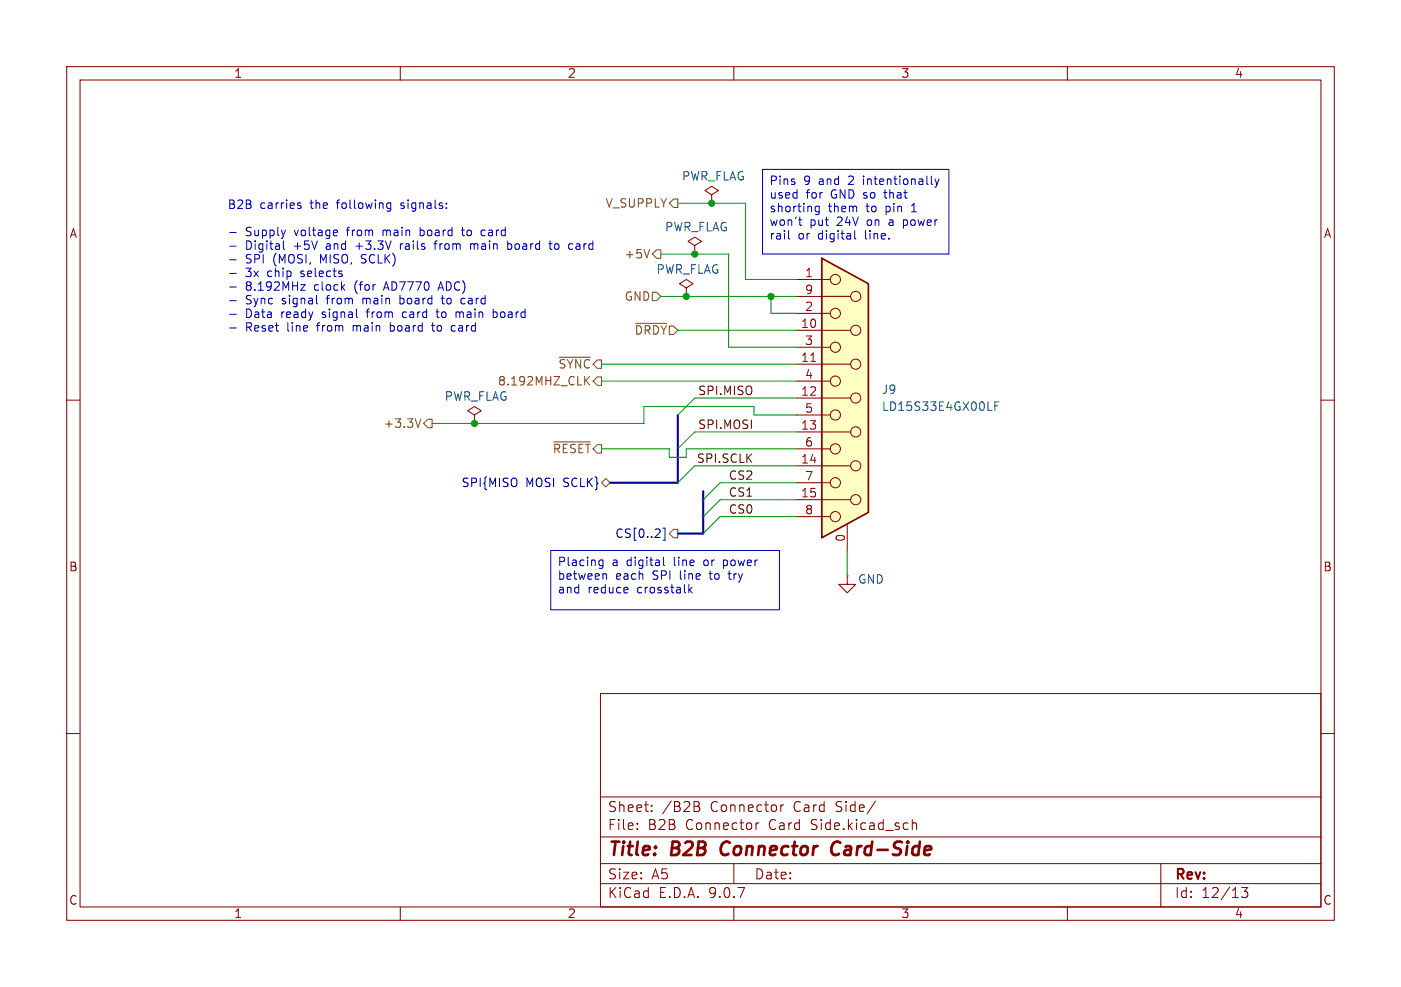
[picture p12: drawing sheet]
<svg xmlns="http://www.w3.org/2000/svg" width="210mm" height="148mm" viewBox="0 0 210 148" stroke-linecap="round" stroke-linejoin="round" font-family="sans-serif">
<g fill="none" stroke="#840000" stroke-width=".15">
<path d="M10 10h190v128h-190zM12 12h186v124h-186zM60 10v2M110 10v2M160 10v2M10 60h2M198 60h2M10 110h2M90 104h108v32h-108zM90 119.5h108M198 110h2M60 136v2"/>
<path d="M90 132.5h108M90 129.5h108M90 125.5h108M95.5 124.2v.2M95.5 123.5v.1M97.7 121.5v.2M97.7 120.8v.1M104 120.2h.5l.3 .1v.3l-.3 .3M104 120.9h.5M104.5 120.9a.4 .4 0 0 1 .4 .4 .4 .4 0 0 1-.3 .4h-.6M110 136v2M110 129.5v3"/>
<path d="M113.3 123.4v1M113.8 123.4l-.3 .1-.2 .2M117 120.7v1M117.5 120.7l-.3 .1-.2 .2M131.2 120.1l-1.2 1.9M136.8 123.5a.37 .37 0 0 1 .6 .1v.8M136.8 122.9v1.5M160 136v2M174 129.5v6.5M186.1 133.1h.9l-.5 .6a.41 .41 0 0 1 .5 .2v.4l-.1 .2-.6 .1-.2-.2"/>
</g>
<path d="M108.3 126.5a1.27 1.27 0 0 0 0 1.6M125.6 126.2a1.13 1.13 0 0 0-1 .7 1.13 1.13 0 0 0 .3 1.2l.3 .1 .5-.1" fill="none" stroke="#840000" stroke-width=".4"/>
<path d="M123.2 38.7l7 3.8v34.3l-7 3.8z" fill="#ffffc2"/>
<path d="M123.2 38.7l7 3.8v34.3l-7 3.8z" fill="none" stroke="#840000" stroke-width=".25"/>
<g fill="none" stroke="#840000" stroke-width=".15">
<path d="M104.1 36.8l1.1-.6-1.1-.6-1 .6 1 .6v1.3M104.1 38.1h.1M106.7 29.2l1-.6-1-.7-1 .7 1 .6v1.3M106.7 30.5h.1M102.9 43.2l1-.7-1-.6-1 .6 1 .7v1.3M102.9 44.5h.1M119.4 41.9h5.1M119.4 44.5h8.1M119.4 47h5.1M119.4 49.5h8.1M119.4 52.1h5.1M119.4 54.6h8.1"/>
<path d="M119.4 57.2h5.1M119.4 59.7h8.1M71.1 62.2l1-.6-1-.6-1 .6 1 .6v1.3M71.1 63.5h.1M119.4 62.2h5.1M119.4 64.8h8.1M119.4 67.3h5.1M119.4 69.9h8.1M119.4 72.4h5.1M119.4 74.9h8.1M119.4 77.5h5.1M127 78.7v3.9"/>
<path d="M127 86.4v1.2h-1.3l1.3 1.3 1.3-1.3h-1.3M127 86.4h.1"/>
<circle cx="125.2" cy="41.9" r=".76"/>
<circle cx="125.2" cy="52.1" r=".76"/>
<circle cx="125.2" cy="47" r=".76"/>
<circle cx="125.2" cy="57.1" r=".76"/>
<circle cx="128.3" cy="44.4" r=".76"/>
<circle cx="128.3" cy="49.5" r=".76"/>
<circle cx="128.3" cy="59.7" r=".76"/>
<circle cx="128.3" cy="54.6" r=".76"/>
<circle cx="125.2" cy="62.2" r=".76"/>
<circle cx="125.2" cy="67.3" r=".76"/>
<circle cx="125.2" cy="72.4" r=".76"/>
<circle cx="125.2" cy="77.5" r=".76"/>
<circle cx="128.3" cy="69.8" r=".76"/>
<circle cx="128.3" cy="74.9" r=".76"/>
<circle cx="128.3" cy="64.8" r=".76"/>
</g>
<path d="M121.5 54.2h.8" fill="none" stroke="#a90000" stroke-width=".15"/>
<path d="M149.1 60.9h.4M149.7 60.3h-.6v1.2" fill="none" stroke="#006464" stroke-width=".15"/>
<g fill="none" stroke="#725600" stroke-width=".15">
<path d="M97.4 37.4l-.4 1.3M98.4 37.5h.7v1.2h-.7l-.6-.6zM101 29.8h.6v1.3h-.6l-.7-.6zM83.8 53.6h4.7M87.8 57l.6 .7M88.4 56.5l-.8 .7M89.5 56.5h.7v1.3h-.7l-.6-.6zM95.3 48.5h4.6M97.8 43.8h.6l.7 .7-.7 .6h-.6zM63.1 62.8l-.4 1.3M64.1 62.9h.7v1.2h-.7l-.6-.6zM83 66.3h5.5"/>
<path d="M90.2 72.4l.6-.6 .6 .6-.6 .6zM101 79.4h.6v1.2h-.6l-.7-.6z"/>
</g>
<path d="M99.4 79.2h.3v1.8h-.3" fill="none" stroke="#000084" stroke-width=".15"/>
<path d="M101.6 62.2v10.2h-10.2M105.4 73.7v6.3h-3.8" fill="none" stroke="#000084" stroke-width=".3"/>
<g fill="none" stroke="#009600" stroke-width=".15">
<path d="M99.1 38.1h10.1v14h10.2M101.6 30.5h10.2v11.4h7.6M90.2 57.2h29.2M90.2 54.6h29.2M99.1 44.5h20.3M101.6 49.5h17.8M115.6 44.5v2.5h3.8M119.4 59.7h-15.3l-2.5 2.5M90.2 67.3h10.1v1.3h2.6v-1.3h16.5M119.4 77.5h-11.5l-2.5 2.5M119.4 74.9h-11.5l-2.5 2.6M119.4 69.9h-15.3l-2.5 2.5"/>
<path d="M119.4 72.4h-11.5l-2.5 2.5M119.4 62.2h-6.4v-1.2h-16.5v2.5h-31.7M119.4 64.8h-15.3l-2.5 2.5M127 82.6v3.8"/>
</g>
<g fill="none" stroke="#0000c2" stroke-width=".15">
<path d="M34.4 34.9h1M34.4 36.9h1M34.4 39h1M42.5 36.1v1.1l.2 .2M44.8 30.8l.3 .1v.2l-.1 .2h-.3M44.8 30.4l.3 .1M50.4 34.5l.2 .3-.6 .1M50.5 35.3l-.1 .1M58.1 31.2h.5M58.1 30.5h.5M58.6 30.4v1l-.2 .2-.3 .1M60 36.5v.9"/>
<path d="M60.3 36.5l-.3 .3M63 34.1v1.3M63 35.3l.1 .1M63.1 34.5l-.1 .1M65 36.5h.5M65.3 36.2l-.1 1.2M69.2 34.5h.4M69.3 34.1v1.1l.3 .2M70.5 36.7l.4-.2 .2 .2M70.5 36.5v.9M72.2 35.2l.2 .2 .3-.1M72.7 34.6l-.3-.1-.2 .1"/>
<path d="M76.1 36.6l.4-.1 .2 .3v.4l-.1 .1h-.5M76.1 36.1v1.3M82.3 36.5h.5M82.5 36.1v1.1l.3 .2M83.4 36.5l-.3 .3v.4l.3 .2M86.4 37v.3M114.3 25.4h27.9v12.7h-27.9zM118.2 34.6v1.1l.2 .2M119.9 33.6l.3 .2M122.8 30.9v1l-.3 .3-.3-.1M122.8 31l-.4-.1-.2 .3v.3l.1 .2h.5M128.1 34.6v1.1l.2 .2"/>
<path d="M135.4 33v1.2M135.4 33.7l.2 .1M136.6 31.8h.8M136.8 30.8l-.2 .1M140.1 26.8l.3 .9M140.4 27.7l-.1 .3-.2 .1M140.8 26.8l-.4 .9M34.4 41h1M34.4 43h1M34.4 45.1h1M34.4 47.1h1M34.4 49.2h1"/>
<path d="M45.1 42.7h.6l-.6 .8h.6M47.4 45.4l.2 .2M58.5 48.4v1.3M58.5 49.6l.1 .1M58.6 48.8l-.1 .1M60 44.3v1.3M60 45.5l.1 .1M60.1 44.7l-.1 .1M60.6 46.8l-.3 .2v.4l.3 .2M64.7 48.8h.5M64.9 48.4v1.1l.3 .2M65.3 46.8h.5"/>
<path d="M65.5 46.3v1.1l.3 .2M65.8 43.2h.6M66.1 42.3l-.5 1.2M66.3 44.3v1.1l.3 .2M67.7 49.5l.2 .2 .3-.1M68.2 48.9l-.3-.1-.2 .1M68.4 46.9l.3-.1 .2 .2M69.2 45.5l.1 .1 .4-.1M69.2 44.8h.1M73.9 46.8h.4l.2 .2v.4l-.1 .2h-.5M73.9 46.3v1.3M82.5 82.6h34.3v8.8h-34.3z"/>
<path d="M89.8 84.6l.2 .2h.4M90.4 84v1l-.3 .2h-.3M90.4 84h-.4l-.2 .2M90.6 86l.3 .1v.1v.7M94.1 88.1v.3l-.6 .1M99.4 83.6v1l.2 .2M103.3 87.6v1.3M103.4 88.4l.3 .5M103.7 88.1l-.4 .5M108.5 84v1.2M108.5 84.8h.1M108.6 84h-.1"/>
<path d="M109.3 85.6l.1 1.2"/>
</g>
<g fill="#009600" stroke="#009600" stroke-width=".15">
<circle cx="71.1" cy="63.5" r=".46"/>
<circle cx="106.7" cy="30.5" r=".46"/>
<circle cx="104.1" cy="38.1" r=".46"/>
<circle cx="102.9" cy="44.5" r=".46"/>
<circle cx="115.6" cy="44.5" r=".46"/>
</g>
<g font-size="2.8" fill="#840000">
<text x="91" y="128.9">Title:</text>
<text x="100.7" y="128.9">B2B</text>
<text x="108.9" y="128.9">Connector</text>
<text x="126.3" y="128.9">Card-Side</text>
</g>
<g font-size="2.1" fill="#840000">
<text x="91" y="124.7">File:</text>
<text x="91" y="122">Sheet:</text>
<text x="97.1" y="124.7">B2B</text>
<text x="99.2" y="122">/B2B</text>
<text x="102.8" y="124.7">Connector</text>
<text x="106.5" y="122">Connector</text>
<text x="115.4" y="124.7">Card</text>
<text x="119.1" y="122">Card</text>
<text x="121.9" y="124.7">Side.kicad_sch</text>
<text x="125.6" y="122">Side/</text>
<text x="91" y="134.9">KiCad</text>
<text x="91" y="132.1">Size:</text>
<text x="97.7" y="132.1">A5</text>
<text x="98.7" y="134.9">E.D.A.</text>
<text x="106.3" y="134.9">9.0.7</text>
<text x="113" y="132.1">Date:</text>
<text x="176" y="132.3">Rev:</text>
<text x="176" y="134.9">Id:</text>
<text x="180.1" y="134.9">12/13</text>
</g>
<g font-size="1.8" fill="#840000">
<text x="35" y="11.9">1</text>
<text x="85" y="11.9">2</text>
<text x="135" y="11.9">3</text>
<text x="185" y="11.9">4</text>
<text x="10.3" y="35.9">A</text>
<text x="198.4" y="35.9">A</text>
<text x="10.3" y="85.9">B</text>
<text x="198.3" y="85.9">B</text>
<text x="10.3" y="135.9">C</text>
<text x="35" y="137.9">1</text>
<text x="85" y="137.9">2</text>
<text x="135" y="137.9">3</text>
<text x="185" y="137.9">4</text>
<text x="198.3" y="135.9">C</text>
</g>
<g font-size="1.8" fill="#006464">
<text x="102.1" y="27.3">PWR_FLAG</text>
<text x="99.6" y="34.9">PWR_FLAG</text>
<text x="98.3" y="41.2">PWR_FLAG</text>
<text x="132.1" y="59.3">J9</text>
<text x="66.6" y="60.3">PWR_FLAG</text>
<text x="132.1" y="61.8">LD15S33E4GX00LF</text>
<text x="128.5" y="87.7">GND</text>
</g>
<g font-size="1.8" fill="#0000c2">
<text x="115.3" y="28.1">Pins</text>
<text x="120.5" y="28.1">9</text>
<text x="122.9" y="28.1">and</text>
<text x="127.5" y="28.1">2</text>
<text x="129.9" y="28.1">intentionally</text>
<text x="34" y="31.5">B2B</text>
<text x="36.8" y="35.6">Supply</text>
<text x="39" y="31.5">carries</text>
<text x="44.2" y="35.6">voltage</text>
<text x="46.7" y="31.5">the</text>
<text x="50.8" y="31.5">following</text>
<text x="52.3" y="35.6">from</text>
<text x="57.8" y="35.6">main</text>
<text x="60.6" y="31.5">signals:</text>
<text x="63.6" y="35.6">board</text>
<text x="70.1" y="35.6">to</text>
<text x="73.2" y="35.6">card</text>
<text x="115.3" y="30.1">used</text>
<text x="115.3" y="32.2">shorting</text>
<text x="115.3" y="34.2">won't</text>
<text x="120.8" y="30.1">for</text>
<text x="121.4" y="34.2">put</text>
<text x="124.2" y="32.2">them</text>
<text x="124.7" y="30.1">GND so</text>
<text x="125.6" y="34.2">24V</text>
<text x="130" y="32.2">to</text>
<text x="130.3" y="34.2">on</text>
<text x="133" y="32.2">pin</text>
<text x="133.1" y="30.1">that</text>
<text x="133.7" y="34.2">a</text>
<text x="136" y="34.2">power</text>
<text x="137.1" y="32.2">1</text>
<text x="36.8" y="37.7">Digital</text>
<text x="36.8" y="39.7">SPI</text>
<text x="36.8" y="41.8">3x</text>
<text x="40.2" y="41.8">chip</text>
<text x="41" y="39.7">(MOSI,</text>
<text x="44.1" y="37.7">+5V</text>
<text x="45.3" y="41.8">selects</text>
<text x="48.3" y="39.7">MISO,</text>
<text x="49.2" y="37.7">and</text>
<text x="53.8" y="37.7">+3.3V</text>
<text x="54.6" y="39.7">SCLK)</text>
<text x="60.6" y="37.7">rails</text>
<text x="66" y="37.7">from</text>
<text x="71.6" y="37.7">main</text>
<text x="77.3" y="37.7">board</text>
<text x="83.9" y="37.7">to</text>
<text x="86.9" y="37.7">card</text>
<text x="115.3" y="36.3">rail</text>
<text x="119.6" y="36.3">or</text>
<text x="122.7" y="36.3">digital</text>
<text x="130" y="36.3">line.</text>
<text x="36.8" y="43.8">8.192MHz</text>
<text x="36.8" y="45.9">Sync</text>
<text x="36.8" y="47.9">Data</text>
<text x="42.2" y="47.9">ready</text>
<text x="42.4" y="45.9">signal</text>
<text x="47.2" y="43.8">clock</text>
<text x="48.6" y="47.9">signal</text>
<text x="49.3" y="45.9">from</text>
<text x="53.4" y="43.8">(for</text>
<text x="54.8" y="45.9">main</text>
<text x="55.5" y="47.9">from</text>
<text x="58.1" y="43.8">AD7770</text>
<text x="60.6" y="45.9">board</text>
<text x="61" y="47.9">card</text>
<text x="66.3" y="47.9">to</text>
<text x="66.4" y="43.8">ADC)</text>
<text x="67.1" y="45.9">to</text>
<text x="69.4" y="47.9">main</text>
<text x="70.2" y="45.9">card</text>
<text x="75.2" y="47.9">board</text>
<text x="36.8" y="49.9">Reset</text>
<text x="43.2" y="49.9">line</text>
<text x="47.8" y="49.9">from</text>
<text x="53.4" y="49.9">main</text>
<text x="59.1" y="49.9">board</text>
<text x="65.7" y="49.9">to</text>
<text x="68.7" y="49.9">card</text>
<text x="83.5" y="85.2">Placing</text>
<text x="83.5" y="87.3">between</text>
<text x="83.5" y="89.3">and</text>
<text x="88.1" y="89.3">reduce</text>
<text x="91.7" y="85.2">a</text>
<text x="92.3" y="87.3">each</text>
<text x="94.1" y="85.2">digital</text>
<text x="95.6" y="89.3">crosstalk</text>
<text x="97.9" y="87.3">SPI</text>
<text x="101.3" y="85.2">line</text>
<text x="102.2" y="87.3">line</text>
<text x="106" y="85.2">or</text>
<text x="106.9" y="87.3">to</text>
<text x="109.1" y="85.2">power</text>
<text x="109.9" y="87.3">try</text>
</g>
<g font-size="1.8" fill="#725600">
<text x="90.7" y="31.3">V_SUPPLY</text>
<text x="93.5" y="39">+5V</text>
<text x="93.5" y="45.3">GND</text>
<text x="95" y="50.4">~{DRDY}</text>
<text x="74.5" y="58">8.192MHZ_CLK</text>
<text x="83.6" y="55.5">~{SYNC}</text>
<text x="57.4" y="64.4">+3.3V</text>
<text x="82.8" y="68.2">~{RESET}</text>
</g>
<g font-size="1.8" fill="#a90000">
<text x="120.6" y="41.7">1</text>
<text x="120.6" y="44.2">9</text>
<text x="120.6" y="46.7">2</text>
<text x="120" y="49.3">10</text>
<text x="120.6" y="51.8">3</text>
<text x="120" y="54.4">11</text>
<text x="120" y="59.4">12</text>
<text x="120.6" y="56.9">4</text>
<text x="120" y="64.5">13</text>
<text x="120.6" y="62">5</text>
<text x="120" y="69.6">14</text>
<text x="120.6" y="67.1">6</text>
<text x="120" y="74.7">15</text>
<text x="120.6" y="72.1">7</text>
<text x="120.6" y="77.2">8</text>
<text x="126.7" y="81.4" transform="rotate(-90 126.7 81.4)">0</text>
</g>
<g font-size="1.8" fill="#0f0f0f">
<text x="104.5" y="59.3">SPI.MISO</text>
<text x="104.5" y="64.4">SPI.MOSI</text>
<text x="104.4" y="69.5">SPI.SCLK</text>
<text x="109.1" y="72">CS2</text>
<text x="109.1" y="77.1">CS0</text>
<text x="109.1" y="74.6">CS1</text>
</g>
<g font-size="1.8" fill="#000084">
<text x="69.1" y="73.3">SPI{MISO</text>
<text x="78.8" y="73.3">MOSI</text>
<text x="84.6" y="73.3">SCLK}</text>
<text x="92.1" y="80.9">CS[0..2]</text>
</g>
</svg>
